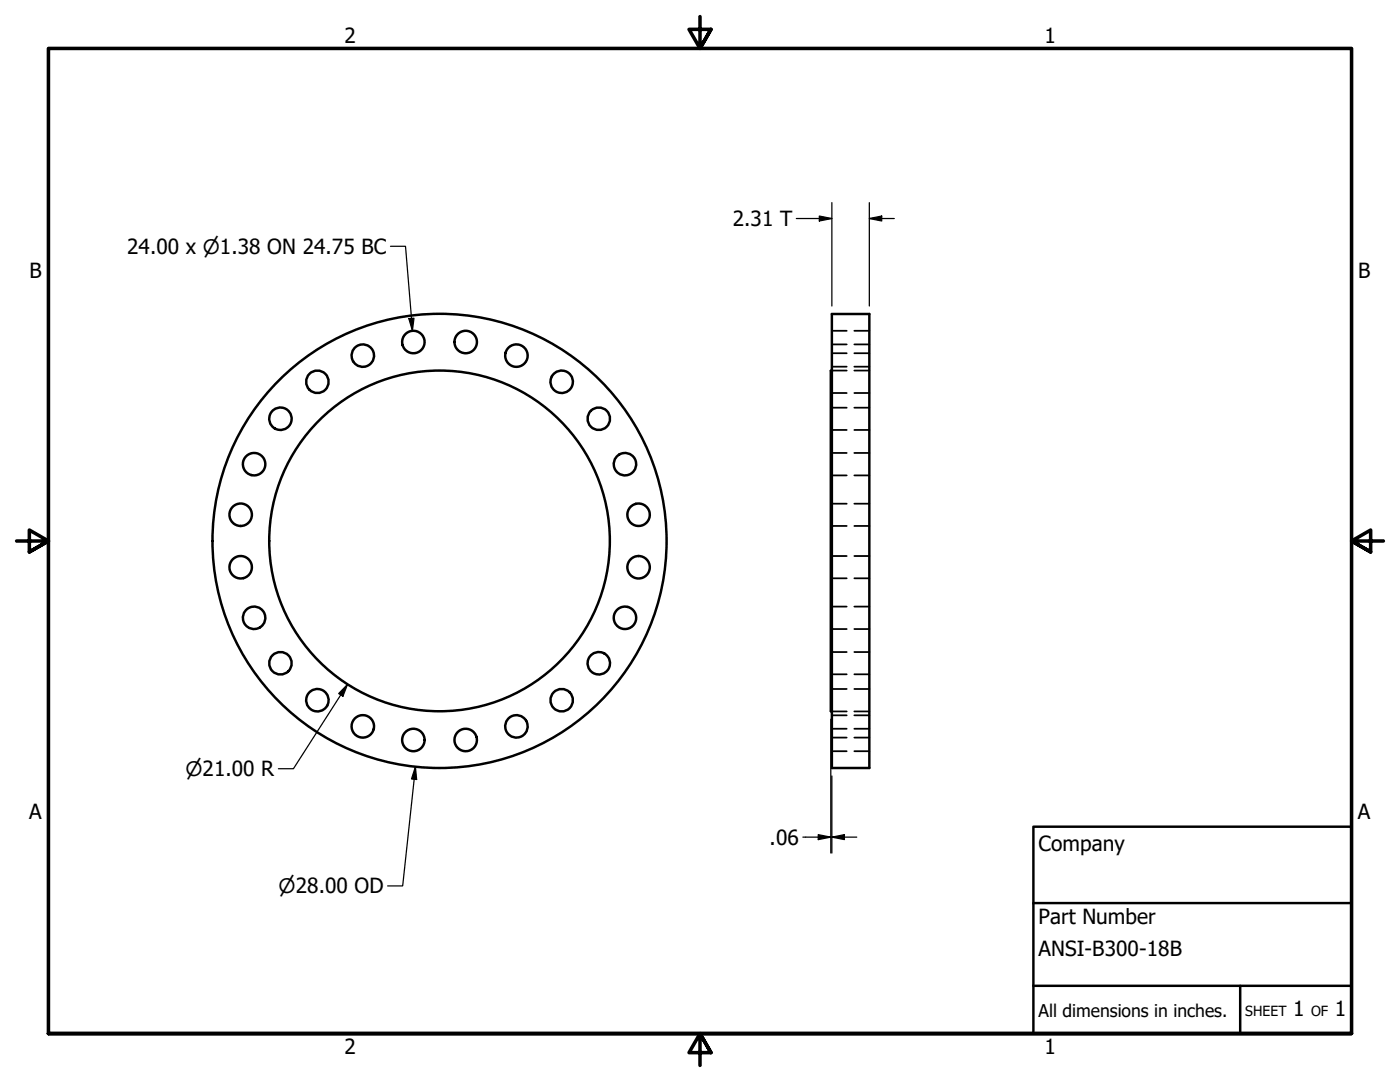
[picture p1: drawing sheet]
<svg xmlns="http://www.w3.org/2000/svg" width="279mm" height="216mm" viewBox="0 0 279 216" stroke-linecap="round" stroke-linejoin="round" font-family="sans-serif">
<!-- layer: Visible (ANSI) -->
<g fill="none" stroke="#000" stroke-width=".49">
<path d="M166 62.7h7.5v90.5h-7.5zM166 74h-.2v67.9h.2"/>
<circle cx="63.3" cy="76.2" r="2.24"/>
<circle cx="72.4" cy="71" r="2.24"/>
<circle cx="82.5" cy="68.2" r="2.24"/>
<circle cx="92.9" cy="68.2" r="2.24"/>
<circle cx="103.1" cy="71" r="2.24"/>
<circle cx="112.1" cy="76.2" r="2.24"/>
<circle cx="50.7" cy="92.6" r="2.24"/>
<circle cx="56" cy="83.6" r="2.24"/>
<circle cx="119.5" cy="83.6" r="2.24"/>
<circle cx="124.7" cy="92.6" r="2.24"/>
<circle cx="48" cy="113.2" r="2.24"/>
<circle cx="48" cy="102.7" r="2.24"/>
<circle cx="87.7" cy="107.9" r="34"/>
<circle cx="87.7" cy="107.9" r="45.3"/>
<circle cx="127.4" cy="113.2" r="2.24"/>
<circle cx="127.4" cy="102.7" r="2.24"/>
<circle cx="50.7" cy="123.3" r="2.24"/>
<circle cx="56" cy="132.3" r="2.24"/>
<circle cx="63.3" cy="139.7" r="2.24"/>
<circle cx="112.1" cy="139.7" r="2.24"/>
<circle cx="119.5" cy="132.3" r="2.24"/>
<circle cx="124.7" cy="123.3" r="2.24"/>
<circle cx="72.4" cy="144.9" r="2.24"/>
<circle cx="82.5" cy="147.7" r="2.24"/>
<circle cx="92.9" cy="147.7" r="2.24"/>
<circle cx="103.1" cy="144.9" r="2.24"/>
</g>
<!-- layer: Hidden (ANSI) -->
<g fill="none" stroke="#000" stroke-width=".35">
<path d="M166 73.2h3M166 68.7h3M166 78.4h3M166 73.9h3M166 70.5h3M166 66h3M170.5 73.2h3M170.5 68.7h3M170.5 78.4h3M170.5 73.9h3M170.5 70.5h3M170.5 66h3"/>
<path d="M166 85.8h3M166 81.4h3M166 94.9h3M166 90.4h3M170.5 85.8h3M170.5 81.4h3M170.5 94.9h3M170.5 90.4h3M166 105h3M166 100.5h3M166 115.4h3M166 110.9h3"/>
<path d="M170.5 105h3M170.5 100.5h3M170.5 115.4h3M170.5 110.9h3M166 125.5h3M166 121h3M166 134.5h3M166 130.1h3M166 137.5h3M170.5 125.5h3M170.5 121h3M170.5 134.5h3"/>
<path d="M170.5 130.1h3M170.5 137.5h3M166 142h3M166 147.2h3M166 142.7h3M166 149.9h3M166 145.4h3M170.5 142h3M170.5 147.2h3M170.5 142.7h3M170.5 149.9h3M170.5 145.4h3"/>
</g>
<!-- layer: Border (ANSI) -->
<path d="M139.7 3.3v6.4l-2.2-3.8h4.4l-2.2 3.8 2.2-3.8M3.3 107.9h6.4l-3.8-2.1v4.3l3.8-2.2-3.8 2.2M276.1 107.9h-6.4l3.8-2.1v4.3l-3.8-2.2 3.8 2.2M9.7 206.2v-196.5h260v196.5h-260h260M141.9 210l-2.2-3.8 2.2 3.8h-4.4l2.2-3.8v6.4" fill="none" stroke="#000" stroke-width=".71"/>
<!-- layer: Title (ANSI) -->
<path d="M206.2 165h63.5v41.2h-63.5zM206.2 196.7h63.5M206.2 180.2h63.5M247.5 196.7v9.5" fill="none" stroke="#000" stroke-width=".49"/>
<!-- layer: Dimension (ANSI) -->
<g fill="none" stroke="#000" stroke-width=".25">
<path d="M77.9 49.1h3l1.4 16.9M158.9 43.6h7.1M163.5 43.1l2.5 .5-2.5 .5zM166 40.4v20.7M173.5 43.6l2.5-.5v1zM173.5 43.6h5M173.5 40.4v20.7M81.6 63.6l1-.1-.3 2.5zM69.4 136.6l-1 2.3-.8-.5zM69.4 136.6l-10.8 16.8h-3M82.9 153l.2 2.5-1-.1zM82.9 153l-2.5 23.8h-3"/>
<path d="M165.8 143.5v26.7M166 154.8v15.4M160.2 167h5.6M163.3 166.5l2.5 .5-2.5 .5zM166 167l2.5-.5v1zM166 167h5"/>
</g>
<g fill="#000">
<path d="M163.5 43.1l2.5 .5-2.5 .5z" fill-rule="evenodd"/>
<path d="M173.5 43.6l2.5-.5v1z" fill-rule="evenodd"/>
<path d="M81.6 63.6l1-.1-.3 2.5z" fill-rule="evenodd"/>
<path d="M69.4 136.6l-1 2.3-.8-.5z" fill-rule="evenodd"/>
<path d="M82.9 153l.2 2.5-1-.1z" fill-rule="evenodd"/>
<path d="M163.3 166.5l2.5 .5-2.5 .5z" fill-rule="evenodd"/>
<path d="M166 167l2.5-.5v1z" fill-rule="evenodd"/>
</g>
<g font-size="4.2">
<text x="68.7" y="8.6">2</text>
<text x="208.4" y="8.6">1</text>
<text x="146.2" y="45.1">2.31 T</text>
<text x="25.4" y="50.6">24.00 x ⌀1.38 ON 24.75 BC</text>
<text x="5.9" y="55.5">B</text>
<text x="271" y="55.5">B</text>
<text x="5.8" y="163.4">A</text>
<text x="271" y="163.4">A</text>
<text x="153.6" y="168.6">.06</text>
<text x="207.3" y="169.8">Company</text>
<text x="207.3" y="184.4">Part Number</text>
<text x="207.3" y="190.7">ANSI-B300-18B</text>
<text x="258.1" y="202.8">1</text>
<text x="266.4" y="202.8">1</text>
<text x="68.7" y="210.3">2</text>
<text x="208.4" y="210.3">1</text>
</g>
<g font-size="4">
<text x="37" y="154.9">⌀21.00 R</text>
<text x="55.6" y="178.3">⌀28.00 OD</text>
</g>
<text font-size="3.5" x="207.3" y="202.9">All dimensions in inches.</text>
<g font-size="2.8">
<text x="248.5" y="202.8">SHEET</text>
<text x="261.7" y="202.8">OF</text>
</g>
</svg>
